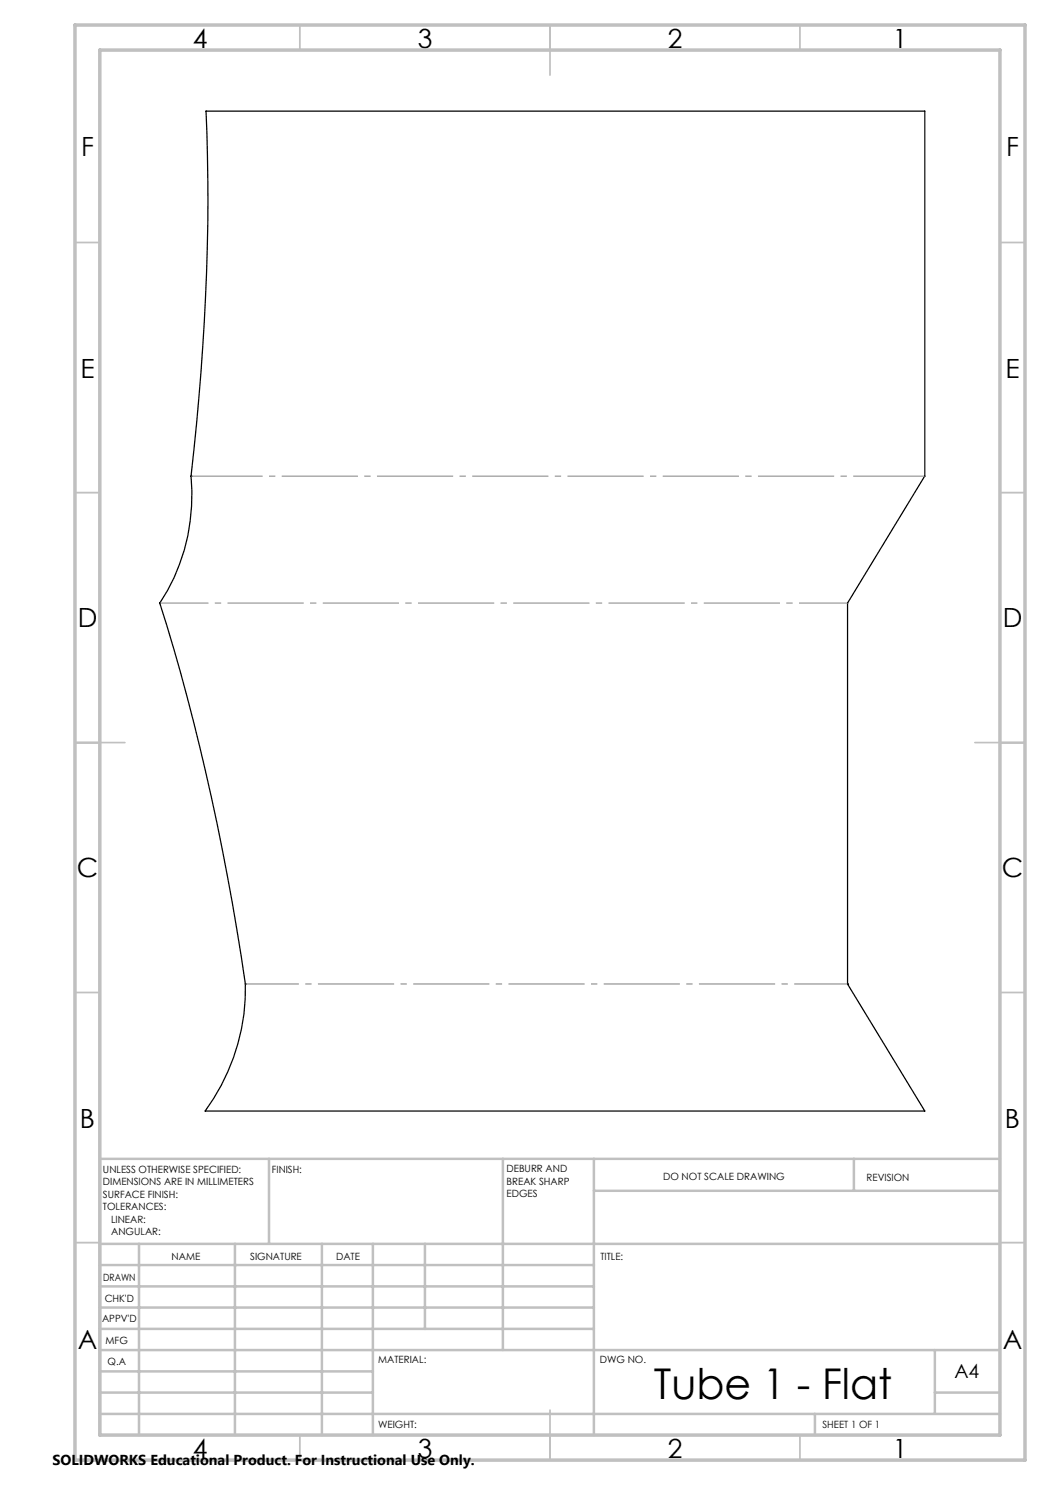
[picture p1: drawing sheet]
<svg xmlns="http://www.w3.org/2000/svg" width="210mm" height="297mm" viewBox="0 0 210 297" stroke-linecap="round" stroke-linejoin="round" font-family="sans-serif">
<path d="M38.2 95.2a39.1 39.1 0 0 1-6.2 25.4 485.2 485.2 0 0 1 17.1 76.2M38.2 95.2h.1M38.2 95.2a469.4 469.4 0 0 0 3-73h143.8v73M184.9 95.2h.1M184.9 95.2l-15.4 25.4v76.2M49.1 196.8a41.3 41.3 0 0 1-8.1 25.4h144l-15.5-25.4M49.1 196.8h.1M169.5 196.8h.1" fill="none" stroke="#000" stroke-width=".25"/>
<path d="M169.5 196.8h-120.4" fill="none" stroke="#808080" stroke-width=".2" stroke-dasharray="15.2 1.3 1.3 1.3" stroke-dashoffset="4.6" stroke-linecap="butt"/>
<path d="M169.5 120.6h-137.5" fill="none" stroke="#808080" stroke-width=".2" stroke-dasharray="15.2 1.3 1.3 1.3" stroke-dashoffset="5.5" stroke-linecap="butt"/>
<path d="M185 95.2h-146.8" fill="none" stroke="#808080" stroke-width=".2" stroke-dasharray="15.2 1.3 1.3 1.3" stroke-dashoffset=".9" stroke-linecap="butt"/>
<g fill="none" stroke="#c0c0c0" stroke-width=".35">
<path d="M60 5v5M110 5v10M160 5v5M15 48.5h5M200 48.5h5M15 98.5h5M200 98.5h5M15 148.5h10M195 148.5h10M15 198.5h5M200 198.5h5M15 248.5h5"/>
<path d="M200 248.5h5M60 287v5M110 282v10M160 287v5"/>
</g>
<g fill="none" stroke="#c0c0c0" stroke-width=".5">
<path d="M53.8 231.8v17M100.6 231.8v38.2M118.8 231.8v55.2M118.8 238.2h81.2M170.8 231.8v6.4M200 231.8h-180v55.2M20 248.8h180M20 257.3h98.8M20 253h98.8M27.8 248.8v38.2M47 248.8v38.2M64.4 248.8v38.2"/>
<path d="M74.6 248.8v38.2M85 248.8v17M20 265.8h98.8M20 261.5h98.8M20 278.5h54.6M20 274.3h54.6M20 270h180M187 278.5h13M187 270v12.8M20 282.8h180M163 282.8v4.2"/>
</g>
<path d="M15 5h190v287h-190zM20 10h180v277h-180z" fill="none" stroke="#c0c0c0" stroke-width=".7"/>
<text font-size="8.5" x="130.8" y="279.7">Tube 1 - Flat</text>
<g font-size="5.3">
<text x="38.5" y="9.5">4</text>
<text x="83.5" y="9.5">3</text>
<text x="133.6" y="9.5">2</text>
<text x="178.6" y="9.5">1</text>
<text x="16.2" y="31.3">F</text>
<text x="201.2" y="31.3">F</text>
<text x="16.1" y="75.5">E</text>
<text x="201.1" y="75.5">E</text>
<text x="15.5" y="125.5">D</text>
<text x="200.5" y="125.5">D</text>
<text x="15.4" y="175.5">C</text>
<text x="200.4" y="175.5">C</text>
<text x="16" y="225.5">B</text>
<text x="201" y="225.5">B</text>
<text x="15.5" y="269.8">A</text>
<text x="200.5" y="269.8">A</text>
<text x="38.5" y="291.5">4</text>
<text x="83.5" y="291.5">3</text>
<text x="133.6" y="291.5">2</text>
<text x="178.6" y="291.5">1</text>
</g>
<text font-size="3.9" x="190.9" y="275.5">A4</text>
<text font-size="2.9" x="10.5" y="292.9">SOLIDWORKS Educational Product. For Instructional Use Only.</text>
<g font-size="2">
<text x="20.6" y="234.6">UNLESS OTHERWISE SPECIFIED:</text>
<text x="20.6" y="237.1">DIMENSIONS ARE IN MILLIMETERS</text>
<text x="20.6" y="239.6">SURFACE FINISH:</text>
<text x="54.4" y="234.6">FINISH:</text>
<text x="101.3" y="234.5">DEBURR AND</text>
<text x="101.3" y="237">BREAK SHARP</text>
<text x="101.3" y="239.5">EDGES</text>
<text x="132.6" y="236">DO NOT SCALE DRAWING</text>
<text x="173.3" y="236.2">REVISION</text>
<text x="20.6" y="242.1">TOLERANCES:</text>
<text x="22.2" y="244.6">LINEAR:</text>
<text x="22.2" y="247.1">ANGULAR:</text>
<text x="34.3" y="252">NAME</text>
<text x="50" y="251.9">SIGNATURE</text>
<text x="67.2" y="251.9">DATE</text>
<text x="120.1" y="251.9">TITLE:</text>
<text x="20.6" y="256.1">DRAWN</text>
<text x="20.9" y="260.3">CHK'D</text>
<text x="20.4" y="264.4">APPV'D</text>
<text x="21.1" y="268.8">MFG</text>
<text x="21.5" y="273">Q.A</text>
<text x="75.6" y="272.5">MATERIAL:</text>
<text x="120" y="272.5">DWG NO.</text>
<text x="75.6" y="285.5">WEIGHT:</text>
<text x="164.5" y="285.6">SHEET 1 OF 1</text>
</g>
</svg>
